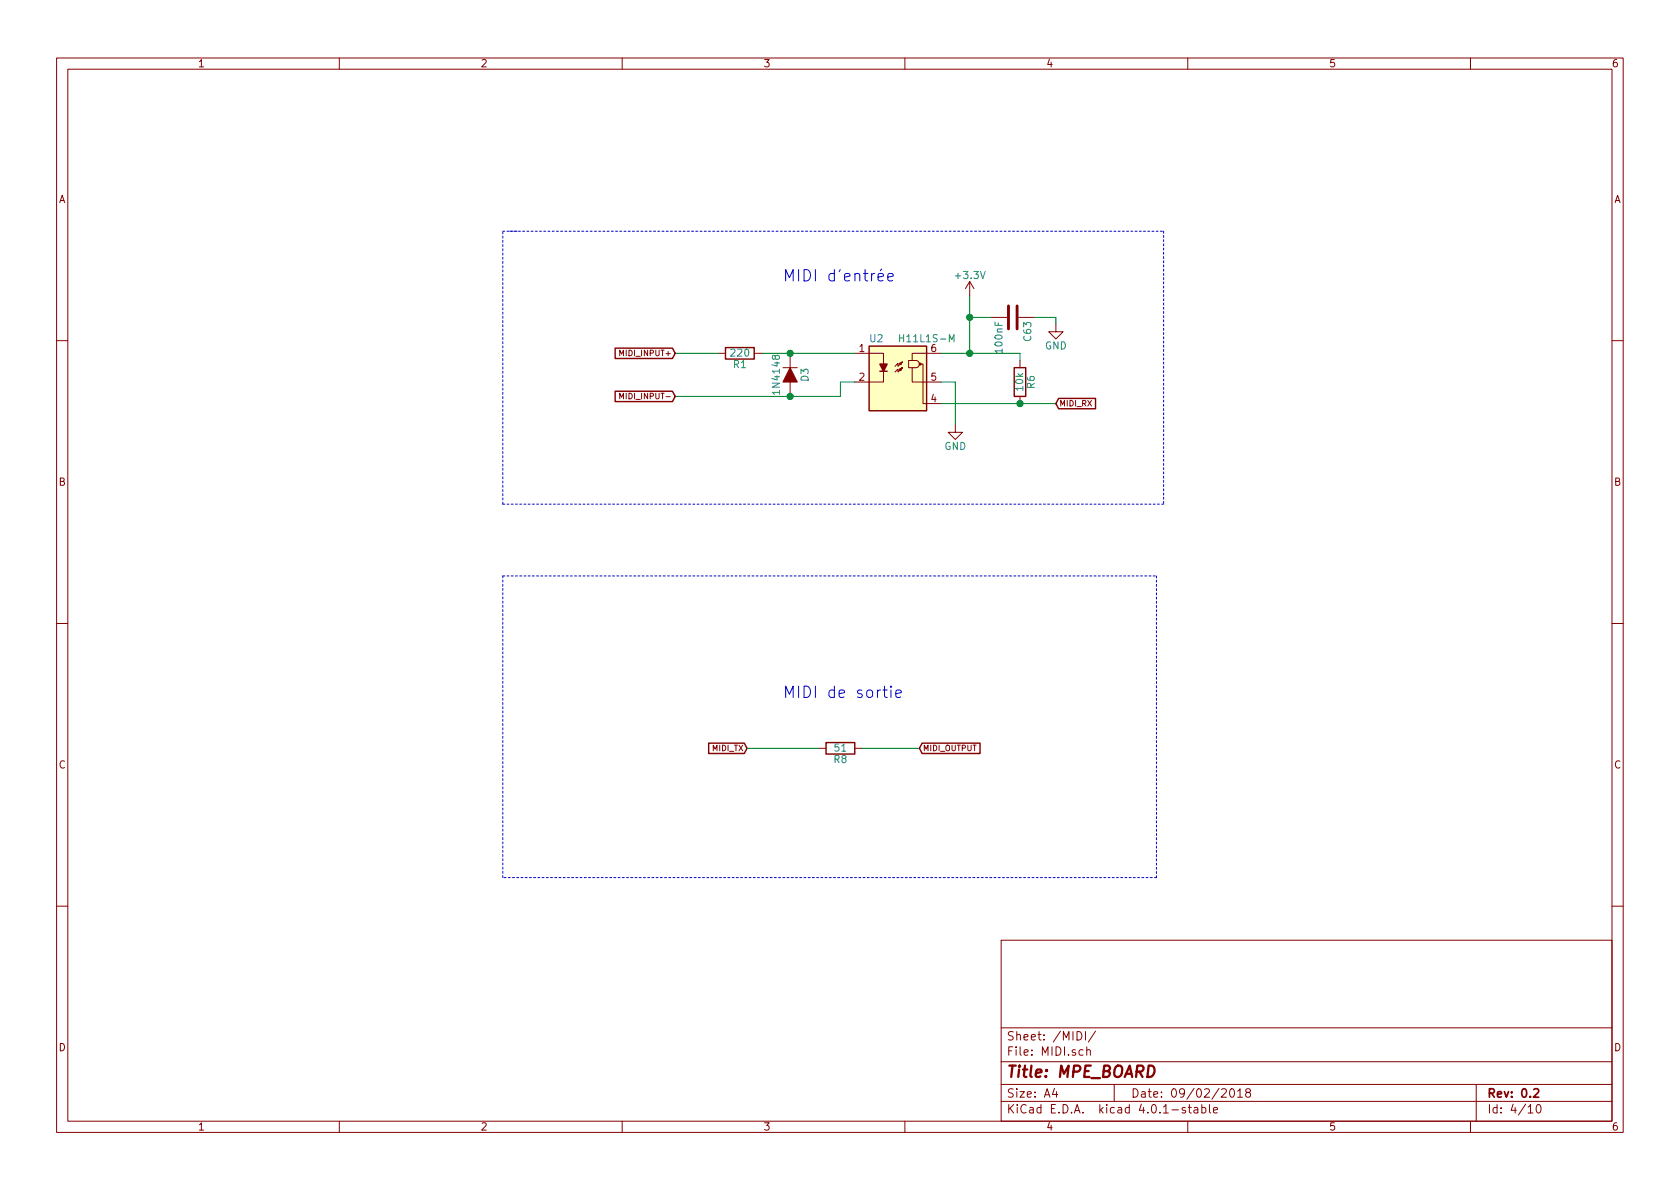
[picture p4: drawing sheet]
<svg xmlns="http://www.w3.org/2000/svg" width="297mm" height="210mm" viewBox="0 0 297 210" stroke-linecap="round" stroke-linejoin="round" font-family="sans-serif">
<g fill="none" stroke="#840000" stroke-width=".18">
<path d="M10 10.3h277v189.9h-277zM12 12.2h273v186.1h-273zM60 10.3v1.9M110 10.3v1.9M160 10.3v1.9M210 10.3v1.9M260 10.3v1.9M171.4 49.8l-.7 1.2M171.4 49.8v2.5M171.4 49.8l.8 1.2M175.3 56.1h2.8M180.1 56.1h2.8"/>
<path d="M186.7 57.4v1.3h1.3l-1.3 1.2-1.3-1.2h1.3M10 60.2h2M109.6 62.9v-1l.3 .7 .3-.7v1M109.6 70.5v-1l.3 .8 .3-.8v1M127 62.5h1.3M133.3 62.5h1.3M138.4 65h2.6M139.7 62.5v2.5M139.7 67.6v2.5M151.1 62.5h5.1v1.9M156.2 65.7v1.9h-5.1M159 64.3l.5-.3-.2 .5z"/>
<path d="M159.5 64l-.7 .8v-.5l-.6 .5M159.5 65l-.2 .5-.3-.2 .5-.3-.7 .8v-.5l-.6 .5M160.7 63.7h1.2a.63 .63 0 0 1 .7 .7 .63 .63 0 0 1-.7 .6h-1.2zM161.3 65v2.6h5.1M162.6 64.4h.6v7h3.2M166.4 62.5h-5.1v1.2M168.9 75.2v1.2h1.3l-1.3 1.3-1.3-1.3h1.3M180.3 63.7v1.3M180.3 70.1v1.3M285 60.2h2M10 110.3h2M285 110.3h2"/>
<path d="M144.8 132.3h1.2M151.1 132.3h1.3M10 160.2h2M177 166.3h108v32h-108zM285 160.2h2M60 198.3v1.9M110 198.3v1.9M160 198.3v1.9M177 194.8h108M177 191.8h108M177 187.8h108M177 181.8h108"/>
<path d="M186.4 192.5l-.3 1h.9M186.8 193v1M190.4 182.4a.76 .76 0 0 1 .9 .8 .76 .76 0 0 1-.9 .7zM191.5 185.7l-.4-.1-.3 .3 .1 .6 .2 .1 .4-.1M191.9 182.4v1.5M192.2 185.7l.2-.1 .3 .1 .1 .9M192.2 185.1v1.5M193.7 182.3l-1.3 2M197 191.8v3M209.6 195.9a.37 .37 0 0 0-.6 .1l.1 .3 .5 .1 .1 .1-.3 .3-.4-.1M210 198.3v1.9M210.1 195.8h.5"/>
<path d="M210.3 195.3v1.3l.3 .2M211.2 195.9h.5l.1 .9M211.8 196.2l-.5 .1-.2 .2 .2 .3 .5-.1M212.5 195.9l.4-.1 .3 .3-.1 .6h-.6M212.5 195.3v1.5M213.8 195.3v1.3l.2 .2M214.6 196.3l.7-.1-.1-.3-.4-.1-.2 .2v.7h.6M216 192.7l.2-.2h.4l.2 .5-.9 1h.9M217.6 192.7l.2-.2a.81 .81 0 0 1 .5 .6 .81 .81 0 0 1-.2 .8l-.2 .1a.79 .79 0 0 1-.3-1.3zM218.8 193l.5-.5v1.5M218.8 194h.9M220.5 193.2l-.3-.3 .1-.2 .2-.2 .5 .1 .1 .2-.1 .2-.6 .2a.48 .48 0 0 0-.1 .7l.2 .1 .5-.1a.48 .48 0 0 0-.2-.7"/>
<path d="M260 198.3v1.9M261 191.8v6.5M270.2 195.8l.4-.5v1.5M270.2 196.8h.8M271.8 195.5l.2-.2a.81 .81 0 0 1 .5 .6 .81 .81 0 0 1-.2 .8l-.2 .1a.79 .79 0 0 1-.3-1.3z"/>
</g>
<path d="M271.2 192.7l.2-.2h.4l.3 .5-1 1h1" fill="none" stroke="#840000" stroke-width=".3"/>
<path d="M153.7 61.2h10.1v11.4h-10.1z" fill="#ffffc2" stroke="#ffffc2" stroke-width=".18"/>
<path d="M108.8 61.6h10.1l.5 .9-.5 .9h-10.1zM108.8 69.2h10.1l.5 .9-.5 .9h-10.1zM128.3 61.5h5v2h-5zM153.7 61.2h10.1v11.4h-10.1zM155.6 65.7h1.2M179.3 65h2.1v5.1h-2.1zM187.2 70.5h6.5v1.8h-6.5l-.5-.9zM125.3 131.4h6.3l.5 .9-.5 .9h-6.3zM146 131.3h5.1v2h-5.1zM163 131.4h10.3v1.8h-10.3l-.4-.9z" fill="none" stroke="#840000" stroke-width=".25"/>
<g fill="#840000" stroke="#840000" stroke-width=".18">
<path d="M139.7 65l1.3 2.6h-2.6z"/>
<circle cx="162.7" cy="64.4" r=".18"/>
</g>
<path d="M155.6 64.4h1.2l-.6 1.3z" fill="#840000" stroke="#840000" stroke-width=".25"/>
<path d="M159.1 59.2v1.2M159.1 59.8h.7M167.8 60.4v-1.2l.5 .9 .4-.9v1.2" fill="none" stroke="#008484" stroke-width=".18"/>
<path d="M171.4 52.3v10.2M171.4 56.1h3.9M182.9 56.1h3.8v1.3M119.4 62.5h7.6M134.6 62.5h16.5M151.1 67.6h-2.5v2.5h-29.2M166.4 62.5h13.9v1.2M166.4 67.6h2.5v7.6M166.4 71.4h20.3M132.1 132.3h12.7M152.4 132.3h10.2" fill="none" stroke="#008400" stroke-width=".18"/>
<g fill="#008400" stroke="#008400" stroke-width=".25">
<circle cx="139.7" cy="62.5" r=".51"/>
<circle cx="139.7" cy="70.1" r=".51"/>
<circle cx="171.5" cy="62.5" r=".51"/>
<circle cx="180.3" cy="71.4" r=".51"/>
<circle cx="171.5" cy="56.1" r=".51"/>
</g>
<path d="M155.2 49l1-.2-.1-.4h-.6l-.3 .2 .1 1 .2 .1 .6-.1M157 49l.9-.2-.1-.4h-.5l-.3 .2 .1 1 .2 .1 .5-.1M156.1 122h.8M156.4 121.3v1.8l.1 .1 .4 .1M157.5 121.3l-.1 .1 .1 .1 .1-.1-.1-.1v.2M157.5 122v1.3M158.4 122.7l1-.2-.1-.4-.6-.1-.3 .3 .1 .9 .2 .1 .6-.1" fill="none" stroke="#0000c2" stroke-width=".18"/>
<path d="M88.9 40.9h2.5M90.2 40.9h115.5M205.7 40.9v48.2M88.9 89.1v-48.2M205.7 89.1h-116.8M88.9 101.8h115.6M204.5 101.8v53.4M88.9 155.2v-53.4M204.5 155.2h-115.6" fill="none" stroke="#0000c2" stroke-width=".18" stroke-dasharray=".3 .4"/>
<path d="M178.3 54.1v4.1M179.8 54.1v4.1" fill="none" stroke="#840000" stroke-width=".51"/>
<g font-size="2.8" fill="#0000c2">
<text x="138.4" y="49.8">MIDI d'entrée</text>
<text x="138.4" y="123.4">MIDI de sortie</text>
</g>
<text font-size="2.8" fill="#840000" x="178" y="190.5">Title: MPE_BOARD</text>
<g font-size="2.1" fill="#840000">
<text x="178" y="184">Sheet: /MIDI/</text>
<text x="178" y="186.7">File: MIDI.sch</text>
<text x="178" y="196.9">KiCad E.D.A. kicad 4.0.1-stable</text>
<text x="178" y="194.1">Size: A4</text>
<text x="200" y="194.1">Date: 09/02/2018</text>
<text x="263" y="194.1">Rev: 0.2</text>
<text x="263" y="196.9">Id: 4/10</text>
</g>
<g font-size="1.8" fill="#840000">
<text x="35" y="11.9">1</text>
<text x="85" y="11.9">2</text>
<text x="135" y="11.9">3</text>
<text x="185" y="11.9">4</text>
<text x="235" y="11.9">5</text>
<text x="285" y="11.9">6</text>
<text x="10.4" y="35.9">A</text>
<text x="285.4" y="35.9">A</text>
<text x="151.9" y="62.2">1</text>
<text x="164.6" y="62.2">6</text>
<text x="151.9" y="67.3">2</text>
<text x="164.6" y="71.1">4</text>
<text x="164.6" y="67.3">5</text>
<text x="10.4" y="85.9">B</text>
<text x="285.4" y="85.9">B</text>
<text x="10.4" y="135.9">C</text>
<text x="285.4" y="135.9">C</text>
<text x="10.4" y="185.9">D</text>
<text x="285.4" y="185.9">D</text>
<text x="35" y="199.9">1</text>
<text x="85" y="199.9">2</text>
<text x="135" y="199.9">3</text>
<text x="185" y="199.9">4</text>
<text x="235" y="199.9">5</text>
<text x="285" y="199.9">6</text>
</g>
<g font-size="1.8" fill="#008484">
<text x="169.1" y="49.3">+3.3V</text>
<text x="129.3" y="63">220</text>
<text x="129.7" y="65.1">R1</text>
<text x="153.8" y="60.5">U2</text>
<text x="159.6" y="60.5">H11L1S-M</text>
<text x="177.2" y="62.2" transform="rotate(-90 177.2 62.2)">100nF</text>
<text x="182.3" y="60.2" transform="rotate(-90 182.3 60.2)">C63</text>
<text x="184.7" y="61.8">GND</text>
<text x="137.9" y="69.4" transform="rotate(-90 137.9 69.4)">1N4148</text>
<text x="143" y="67.4" transform="rotate(-90 143 67.4)">D3</text>
<text x="180.9" y="69" transform="rotate(-90 180.9 69)">10k</text>
<text x="182.9" y="68.7" transform="rotate(-90 182.9 68.7)">R6</text>
<text x="167" y="79.5">GND</text>
<text x="147.5" y="134.9">R8</text>
<text x="147.6" y="132.9">51</text>
</g>
<g font-size="1.4" fill="#840000">
<text x="110.1" y="63">MIDI_INPUT+</text>
<text x="110.5" y="70.6">MIDI_INPUT-</text>
<text x="187.3" y="71.9">MIDI_RX</text>
<text x="126" y="132.8">MIDI_TX</text>
<text x="163.2" y="132.8">MIDI_OUTPUT</text>
</g>
</svg>
